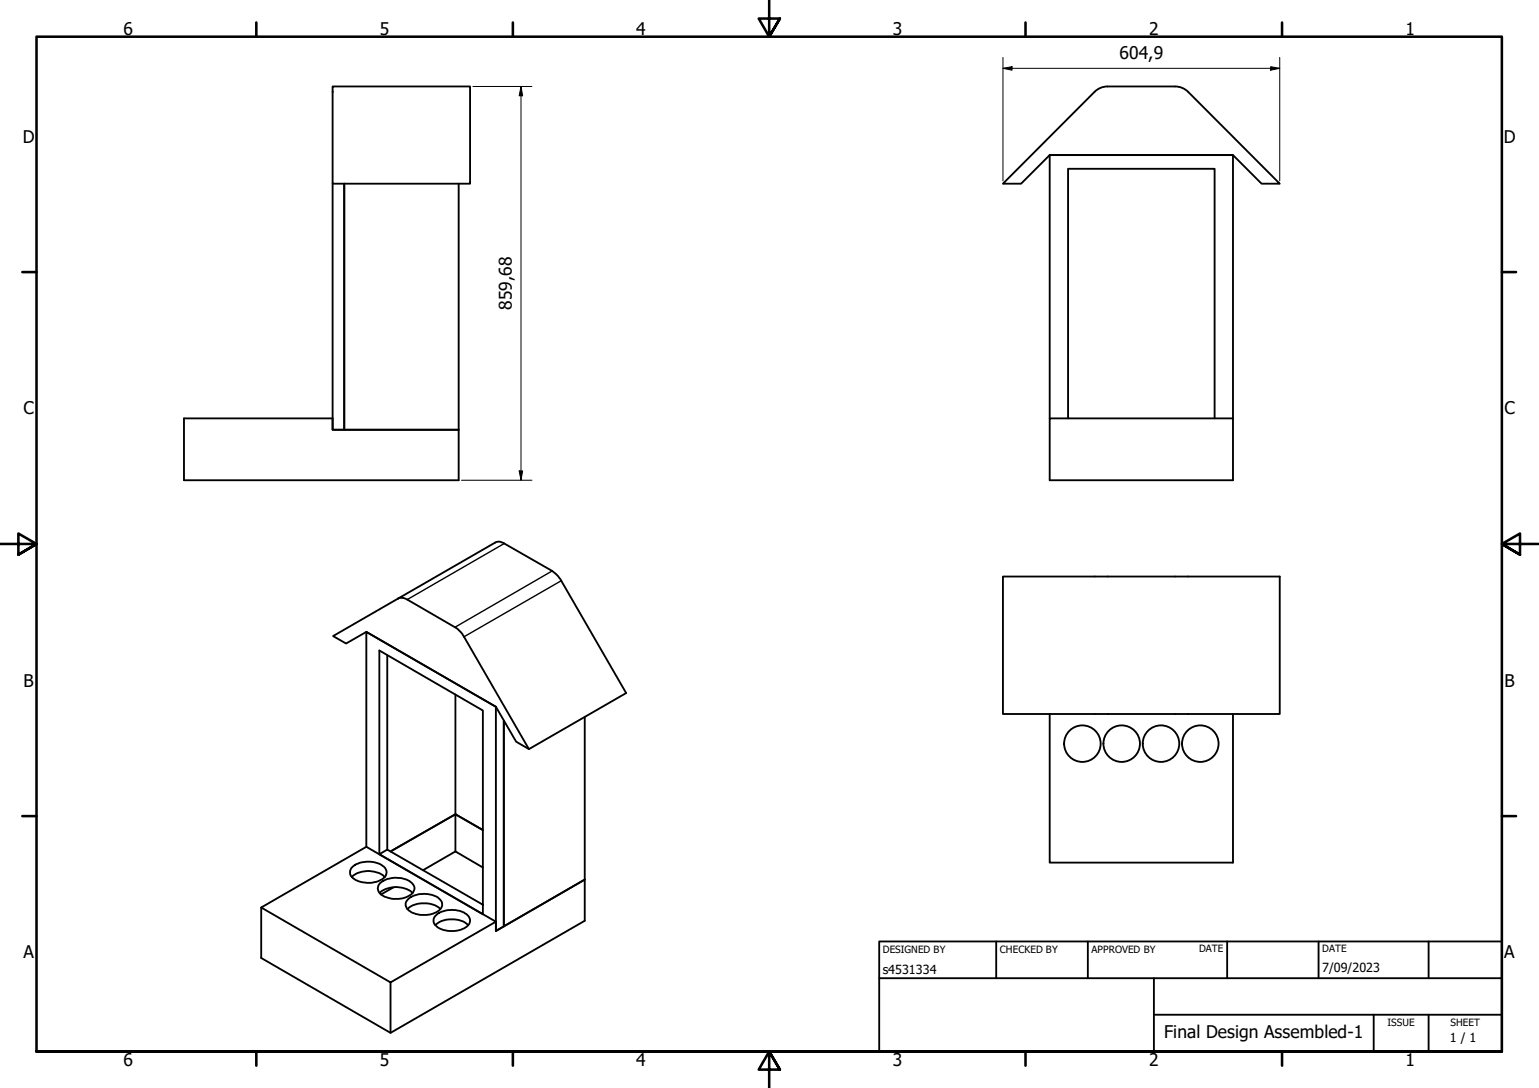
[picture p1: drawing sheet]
<svg xmlns="http://www.w3.org/2000/svg" width="420mm" height="297mm" viewBox="0 0 420 297" stroke-linecap="round" stroke-linejoin="round" font-family="sans-serif">
<!-- layer: Visible (ISO) -->
<g fill="none" stroke="#000" stroke-width=".51">
<path d="M90.8 23.6h37.5v26.6h-37.5zM320.8 23.6l1.7 .3 1.9 1.2 25 25.1h-5l-7.8-7.9h-50l-7.8 7.9h-5l25.9-25.8 1.5-.7 1.2-.1h18.4M90.8 50.2v67.1h34.4v-67.1M94 50.2v67.1M50.2 114.2h40.6v3.1h34.4v13.8h-75zM286.6 114.2h50v16.9h-50zM286.6 114.2v-71.9h50v71.9M291.6 114.2v-68.1h40v68.1M273.8 157.4h75.6v37.5h-75.6zM105.7 178.9v53.1M108.6 163.4l26.6-15.3a2.26 2.26 0 0 1 2.5 .3l13 7.5 1.7 1.4 18.5 31.9-26.5 15.3-3.5-2-5.5-9.5M108.6 163.4a2.8 2.8 0 0 1 2.6 .3l13 7.5a7.4 7.4 0 0 1 2.5 2.6l17.7 30.7"/>
<path d="M108.6 163.4l-17.7 10.3 3.6 2 5.5-3.2 35.4 20.5M124.3 189.6v32.7l7.5 4.3-7.5-4.3-17.7 10.2 17.7-10.2v10.2M135.4 193l-35.4-20.5v58.7M135.4 193v61.2l24.2-14.1-24.2 14.1v-2.6M137.5 196.8v56.1M159.6 195.8v55.6l-53 30.6-35.3-20.5v-13.7M286.6 194.9v40.6h50v-40.6M95.9 237a7.2 7.2 0 0 1 7.9-1 2.27 2.27 0 0 1 1.3 3.4 7 7 0 0 1-9.2-.1 2.05 2.05 0 0 1 0-2.3zM96.1 239.4a6.9 6.9 0 0 1 8.9 0M103.6 233.2v-55.6l28.2 16.4v55.6l-28.2-16.4 2.1-1.2 26.1 15M124.3 232.5l7.5 4.3M124.3 232.5l-8.9 5.1"/>
<path d="M71.3 247.8l28.7-16.6 35.4 20.4-28.8 16.6zM103.6 243.8a7 7 0 0 1 9 0M103.7 241.2a7.1 7.1 0 0 1 8.9 0 2.27 2.27 0 0 1-1.5 3.6 6.9 6.9 0 0 1-7.5-1.1 1.85 1.85 0 0 1 .1-2.5zM107.4 242.2l-3.4 2M111.3 248.2a7.1 7.1 0 0 1 8.9 0M111.3 245.6a6.9 6.9 0 0 1 8.9 .1 1.95 1.95 0 0 1-.8 3.1 7.1 7.1 0 0 1-8.3-.7 1.87 1.87 0 0 1 .2-2.5zM118.9 252.6a7.1 7.1 0 0 1 8.9 0M119.4 249.5a7.3 7.3 0 0 1 8.2 .3 2.15 2.15 0 0 1-.9 3.7 7.2 7.2 0 0 1-8-1 2.02 2.02 0 0 1 .7-3zM106.6 268.2v13.8"/>
<circle cx="295.5" cy="203" r="5"/>
<circle cx="306.2" cy="203" r="5"/>
<circle cx="317" cy="203" r="5"/>
<circle cx="327.7" cy="203" r="5"/>
</g>
<!-- layer: Visible Narrow (ISO) -->
<path d="M137.7 148.4l-26.5 15.3M150.7 155.9l-26.5 15.3M153.2 158.5l-26.5 15.3" fill="none" stroke="#000" stroke-width=".38"/>
<!-- layer: Border (ISO) -->
<g fill="none" stroke="#000" stroke-width=".7">
<path d="M70 6.1v3.9M140 6.1v3.9M210 0v10l-2.9-4.9h5.8l-2.9 4.9 2.9-4.9M280 6.1v3.9M350 6.1v3.9M6.1 74.3h3.9M410 74.3h3.9M0 148.5h10l-5-2.8v5.7l5-2.9-5 2.9M420 148.5h-10l5-2.8v5.7l-5-2.9 5 2.9M6.1 222.8h3.9M410 222.8h3.9M10 287.1v-277.1h400v277.1h-400h400"/>
<path d="M70 287.1v3.8M140 287.1v3.8M212.9 292l-2.9-4.9 2.9 4.9h-5.8l2.9-4.9v9.9M280 287.1v3.8M350 287.1v3.8"/>
</g>
<!-- layer: Title (ISO) -->
<path d="M240 257h170v30.1h-170zM272 257v10.1M297 257v10.1M335 257v10.1M360 257v10.1M390 257v10.1M240 267.1h170M315 277h95M315 267.1v20M375 277v10.1M390 277v10.1" fill="none" stroke="#000" stroke-width=".51"/>
<!-- layer: Dimension (ISO) -->
<path d="M273.8 18.7l2.5-.5v1zM273.8 18.7h75.6M273.8 15.7v33.7M346.9 18.2l2.5 .5-2.5 .5zM349.4 15.7v33.7M129.1 23.6h16.1M142.2 23.6l.5 2.5h-1zM142.2 23.6v107.5M126 131.1h19.2M141.7 128.6h1l-.5 2.5z" fill="none" stroke="#000" stroke-width=".27"/>
<g fill="#000">
<path d="M273.8 18.7l2.5-.5v1z" fill-rule="evenodd"/>
<path d="M346.9 18.2l2.5 .5-2.5 .5z" fill-rule="evenodd"/>
<path d="M142.2 23.6l.5 2.5h-1z" fill-rule="evenodd"/>
<path d="M141.7 128.6h1l-.5 2.5z" fill-rule="evenodd"/>
</g>
<g font-size="4.8">
<text x="33.7" y="9.6">6</text>
<text x="103.7" y="9.6">5</text>
<text x="173.7" y="9.6">4</text>
<text x="243.7" y="9.6">3</text>
<text x="313.7" y="9.6">2</text>
<text x="383.7" y="9.6">1</text>
<text x="305.6" y="16.2">604,9</text>
<text x="6.2" y="38.9">D</text>
<text x="410.5" y="38.9">D</text>
<text x="139.8" y="84.6" transform="rotate(-90 139.8 84.6)">859,68</text>
<text x="6.4" y="113.1">C</text>
<text x="410.7" y="113.1">C</text>
<text x="6.4" y="187.4">B</text>
<text x="410.7" y="187.4">B</text>
<text x="6.4" y="261.7">A</text>
<text x="410.7" y="261.7">A</text>
<text x="317.8" y="283.4">Final Design Assembled-1</text>
<text x="33.7" y="290.9">6</text>
<text x="103.7" y="290.9">5</text>
<text x="173.7" y="290.9">4</text>
<text x="243.7" y="290.9">3</text>
<text x="313.7" y="290.9">2</text>
<text x="383.7" y="290.9">1</text>
</g>
<g font-size="3.4">
<text x="241" y="266">s4531334</text>
<text x="361" y="265.5">7/09/2023</text>
<text x="395.9" y="284.6">1 / 1</text>
</g>
<g font-size="2.7">
<text x="241" y="260.1">DESIGNED BY</text>
<text x="273" y="260.1">CHECKED BY</text>
<text x="298" y="260.1">APPROVED BY</text>
<text x="327.3" y="260">DATE</text>
<text x="361" y="260">DATE</text>
<text x="378.8" y="280.1">ISSUE</text>
<text x="396" y="280.1">SHEET</text>
</g>
</svg>
